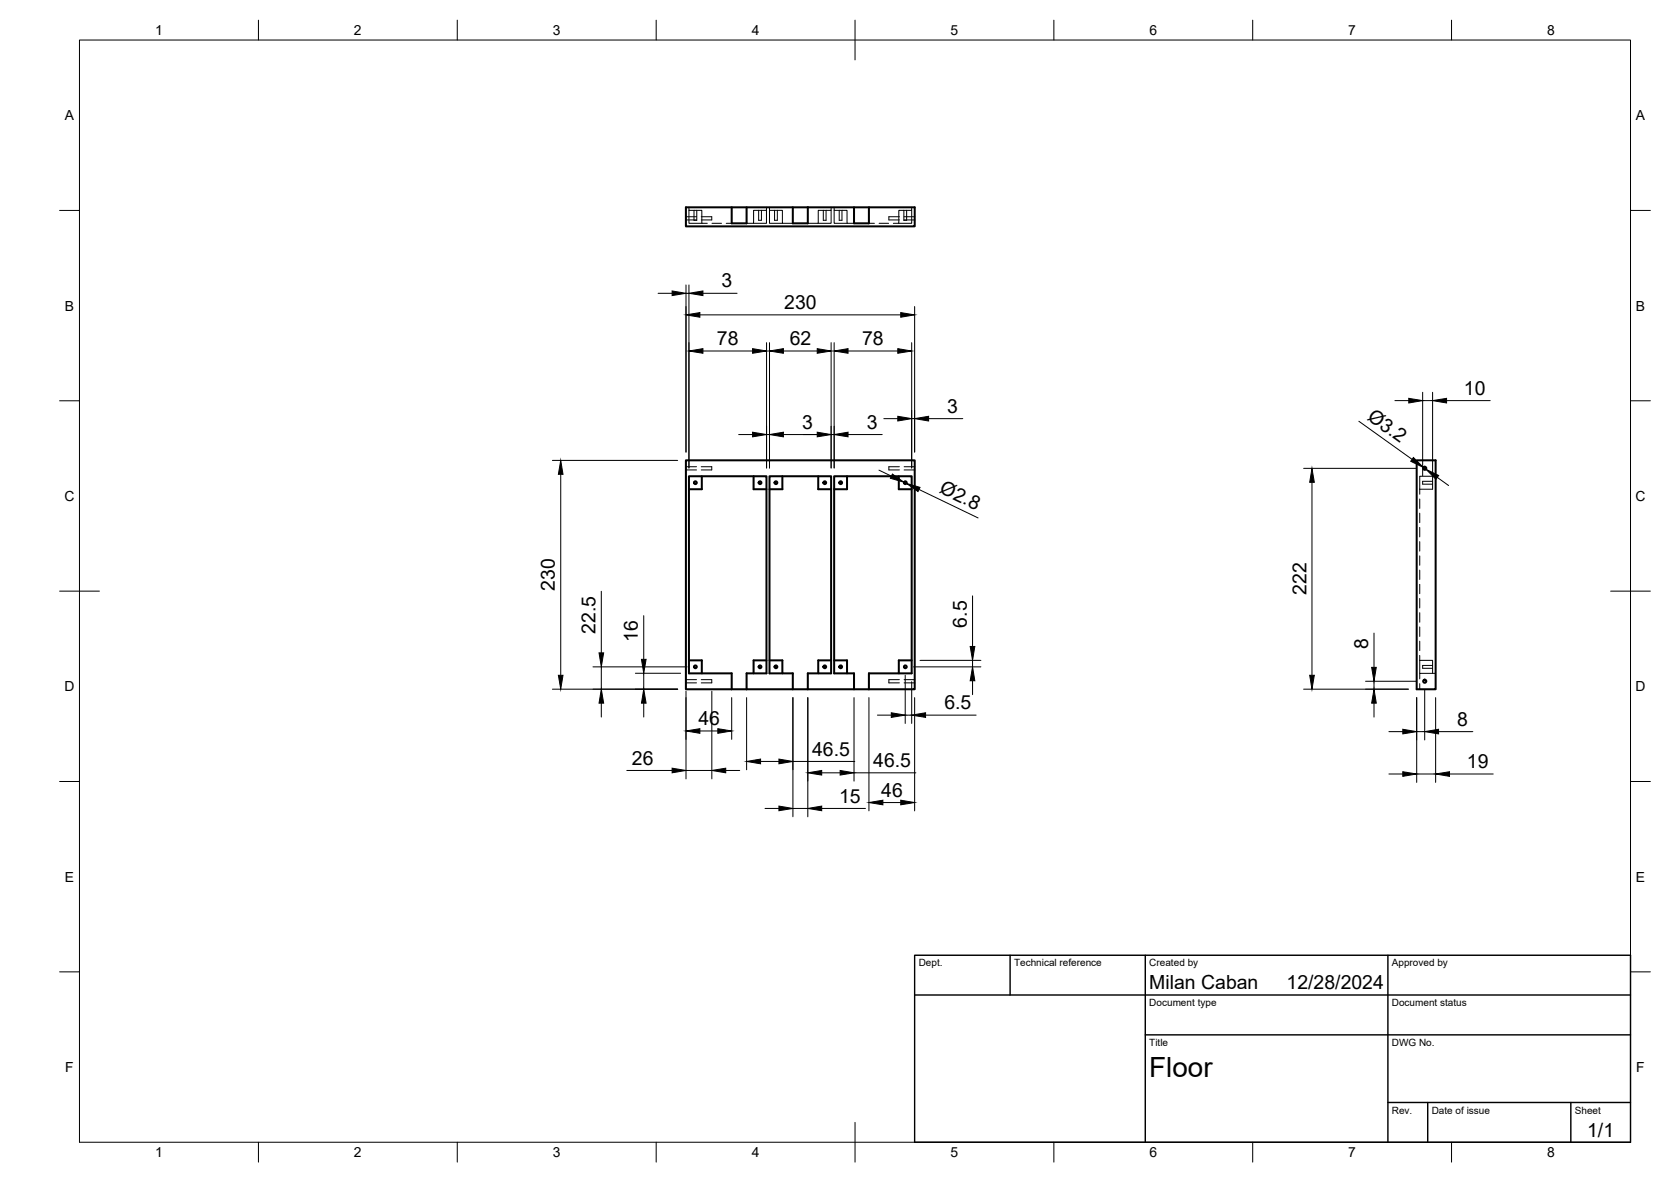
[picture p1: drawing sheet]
<svg xmlns="http://www.w3.org/2000/svg" width="420mm" height="297mm" viewBox="0 0 420 297" stroke-linecap="round" stroke-linejoin="round" font-family="sans-serif">
<!-- layer: Visible -->
<g fill="none" stroke="#000" stroke-width=".51">
<path d="M172.5 52.1h57.5v4.8h-57.5zM184 52.1v4h3.7v-4M199.3 52.1v4h3.8v-4M214.7 52.1v4h3.8v-4M176.5 119.7v3.2h-3.3M189.5 119.7v3.2h3.2M196.7 119.7v3.2h-3.2M205.7 119.7v3.2h3.3M213 119.7v3.2h-3.3M226 119.7v3.2h3.2M356.2 115.7h4.8v57.5h-4.8zM173.2 166h3.3v3.2"/>
<path d="M184 173.2h-11.5v-57.5h57.5v57.5h-11.5M184 173.2v-4h-10.8v-49.5h19.5v49.5h-5v4M184 173.2h34.5M192.7 166h-3.2v3.2M193.5 166h3.2v3.2M199.3 173.2v-4h-5.8v-49.5h15.5v49.5h-5.9v4M209 166h-3.3v3.2M209.7 166h3.3v3.2M214.7 173.2v-4h-5v-49.5h19.5v49.5h-10.7v4M229.2 166h-3.2v3.2"/>
<circle cx="358.2" cy="117.7" r=".39"/>
<circle cx="174.8" cy="121.3" r=".35"/>
<circle cx="191.1" cy="121.3" r=".35"/>
<circle cx="195.1" cy="121.3" r=".35"/>
<circle cx="207.4" cy="121.3" r=".35"/>
<circle cx="211.4" cy="121.3" r=".35"/>
<circle cx="227.6" cy="121.3" r=".35"/>
<circle cx="174.8" cy="167.6" r=".35"/>
<circle cx="191.1" cy="167.6" r=".35"/>
<circle cx="195.1" cy="167.6" r=".35"/>
<circle cx="207.4" cy="167.6" r=".35"/>
<circle cx="211.4" cy="167.6" r=".35"/>
<circle cx="227.6" cy="167.6" r=".35"/>
<circle cx="358.2" cy="171.2" r=".39"/>
</g>
<!-- layer: Hidden -->
<g fill="none" stroke="#000" stroke-width=".25">
<path d="M172.5 55.3h2.6M172.5 54.5h2.6M173.2 52.1v.8h3.3v3.2h1.3M173.2 52.9v3.2h3.3M174.5 52.9v2.5h.7v-2.5M176.3 54.5h2.7v.8h-2.7M179 56.1h2.4M182.6 56.1h1.4M190.8 52.9v2.5h.7v-2.5M192.7 52.1v.8h-3.2v3.2h-1.8M192.7 52.9v3.2h-3.2M193.5 52.1v.8h3.2v3.2h2.6"/>
<path d="M193.5 52.9v3.2h3.2M194.8 52.9v2.5h.7v-2.5M207 52.9v2.5h.7v-2.5M209 52.1v.8h-3.3v3.2h-2.6M209 52.9v3.2h-3.3M209.7 52.1v.8h3.3v3.2h1.7M209.7 52.9v3.2h3.3M211 52.9v2.5h.7v-2.5M218.5 56.1h1.4M221 56.1h2.4M226.1 54.5h-2.6v.8h2.6M227.3 52.9v2.5h.7v-2.5"/>
<path d="M227.3 55.3h2.7M227.3 54.5h2.7M229.2 52.1v.8h-3.2v3.2h-1.4M229.2 52.9v3.2h-3.2M172.5 118.1h2.6M172.5 117.3h2.6M176.3 117.3h2.7v.8h-2.7M226.1 117.3h-2.6v.8h2.6M227.3 118.1h2.7M227.3 117.3h2.7M360.2 119.7h-3.2v3.2M361 119.7h-.8v3.2h-3.2"/>
<path d="M357 122.9v1.3M357 125.4v2.4M357 129v2.3M357 132.5v2.4M357 136.1v2.4M357 139.7v2.4M360.2 121h-2.5v.7h2.5M357 143.3v2.3M357 146.8v2.4M357 150.4v2.4M357 154v2.4M357 157.6v2.3"/>
<path d="M172.5 171.6h2.6M172.5 170.8h2.6M176.3 170.8h2.7v.8h-2.7M226.1 170.8h-2.6v.8h2.6M227.3 171.6h2.7M227.3 170.8h2.7M357 161.1v2.4M357 164.7v4.5M357 171.8v1.4M357 166h3.2v3.2M360.2 167.2h-2.5v.7h2.5M361 169.2h-4v1.4"/>
</g>
<!-- layer: BORDER -->
<g fill="none" stroke="#000" stroke-width=".25">
<path d="M20 10.1h390v276.9h-390zM65 5.1v5M115 5.1v5M165 5.1v5M215 5.1v10M265 5.1v5M315 5.1v5M365 5.1v5M15 52.9h5M410 52.9h5M15 100.7h5M410 100.7h5"/>
<path d="M15 148.6h10M405 148.6h10M15 196.4h5M410 196.4h5M15 244.2h5M410 244.2h5M65 287v5M115 287v5M165 287v5M215 282.1v9.9M265 287v5M315 287v5"/>
<path d="M365 287v5"/>
</g>
<!-- layer: TITLEBLOCK -->
<path d="M230 240.1h180v46.9h-180zM230 250h180M254 240.1v9.9M288 240.1v46.9M349 240.1v46.9M288 260.1h122M349 277.1h61M359 277.1v9.9M395 277.1v9.9" fill="none" stroke="#000" stroke-width=".36"/>
<!-- layer: FD_Dimensions -->
<g fill="none" stroke="#000" stroke-width=".25">
<path d="M165.5 73.7h3.5M172.5 71.6v42M172.5 73.7h.7M173.2 71.6v46M176 79.1h50.5M176.7 73.7h8.6M230 77v36.6M176.7 88.2h12.5M192.7 86.1v31.5M193.5 86.1v31.5M197 88.2h8.5M209 86.1v31.5"/>
<path d="M209.7 86.1v31.5M213.2 88.2h12.5M229.2 86.1v31.5M357.7 98.6v21M360.2 98.6v21M138.9 115.7h31.5M141 119.2v50.5M185.7 109.2h3.5M192.7 109.2h.8M197 109.2h8.6M209 109.2h.7M213.2 109.2h8.6"/>
<path d="M221 118.1l3.1 1.6M222.2 105.2h3.5M229.2 105.2h.8M233.5 105.2h8.6M327.8 117.7h28.3M341.7 105.9l13.3 9.5M350.7 100.7h3.5M357.7 100.7h2.5M357.9 117.5l.6 .4M361.4 120l2.8 2M363.7 100.7h11M227.3 121.2l.6 .3"/>
<path d="M231.1 123l14.8 7.2M329.9 121.2v48.5M151.2 148.6v15.5M161.9 154.7v11M244.5 149.7v12.8M345.5 159.1v8.6M138.9 173.2h31.5M149.1 167.6h23.7M151.2 167.6v5.6M151.2 176.7v3.5M159.8 169.2h11.3M161.9 169.2v4"/>
<path d="M161.9 176.7v3.5M172.5 173.7v22M179 173.7v22M184 175.3v10.5M187.7 175.3v18.1M199.4 175.3v30M203.1 175.3v30M214.7 175.3v21M218.5 175.3v28.5M220.6 179.7h3.5M227.6 169.7v12.1M227.6 179.7h1.6"/>
<path d="M229.2 171.3v10.5M229.7 167.6h16.9M230 175.3v28.5M231.3 166h15.3M232.7 179.7h12.7M244.5 166v1.6M244.5 171.1v3.5M327.8 173.2h26.3M343.4 171.2h12.7M345.5 171.2v2M345.5 176.7v3.5M356.2 175.3v21.3"/>
<path d="M358.2 173.3v12.7M361 175.3v21.3M157.6 193.6h11.4M172.5 193.6h6.5M176 183.7h4.5M182.5 193.6h3.5M191.2 191.4h4.7M199.4 191.4h15.5M206.6 194.2h4.6M214.7 194.2h15.6M349.2 194.5h3.5M349.2 183.9h3.5"/>
<path d="M356.2 194.5h4.8M356.2 183.9h2M361.7 183.9h8.6M364.5 194.5h11M192.4 203.2h3.5M199.4 203.2h3.7M206.6 203.2h11M222 201.7h4.5"/>
</g>
<g fill="#000" stroke="#000" stroke-width=".25">
<path d="M169 73.1l3.5 .6-3.5 .6zM172.5 79.1l3.5-.5v1.1zM173.2 73.7l3.5-.6v1.2zM226.5 78.6l3.5 .5-3.5 .6zM173.2 88.2l3.5-.6v1.2zM189.2 87.6l3.5 .6-3.5 .6zM193.5 88.2l3.5-.6v1.2zM205.5 87.6l3.5 .6-3.5 .6zM209.7 88.2l3.5-.6v1.2zM225.7 87.6l3.5 .6-3.5 .6zM141 115.7l.6 3.5h-1.2zM189.2 108.6l3.5 .6-3.5 .6z"/>
<path d="M193.5 109.2l3.5-.6v1.2zM205.5 108.6l3.5 .6-3.5 .6zM209.7 109.2l3.5-.6v1.2zM224.4 119.1l2.9 2.1-3.4-1zM225.7 104.6l3.5 .6-3.5 .6zM230 105.2l3.5-.6v1.2zM354.2 100.1l3.5 .6-3.5 .6zM355.4 115l2.5 2.5-3.2-1.6zM358.5 117.9l3.2 1.6-.6 .9zM360.2 100.7l3.5-.6v1.2zM227.9 121.5l3.4 1-.5 1zM329.9 117.7l.6 3.5h-1.2z"/>
<path d="M140.4 169.7h1.2l-.6 3.5zM151.2 173.2l.6 3.5h-1.2zM150.6 164.1h1.2l-.6 3.5zM161.9 173.2l.6 3.5h-1.2zM161.3 165.7h1.2l-.6 3.5zM224.1 179.1l3.5 .6-3.5 .6zM229.2 179.7l3.5-.6v1.2zM244.5 167.6l.6 3.5h-1.2zM243.9 162.5h1.2l-.6 3.5zM329.3 169.7h1.2l-.6 3.5zM345.5 173.2l.6 3.5h-1.2zM344.9 167.7h1.2l-.6 3.5z"/>
<path d="M169 193l3.5 .6-3.5 .6zM172.5 183.7l3.5-.6v1.2zM180.5 183.1l3.5 .6-3.5 .6zM179 193.6l3.5-.6v1.2zM187.7 191.4l3.5-.6v1.1zM195.9 190.8l3.5 .6-3.5 .5zM203.1 194.2l3.5-.6v1.2zM211.2 193.6l3.5 .6-3.5 .6zM352.7 193.9l3.5 .6-3.5 .6zM352.7 183.3l3.5 .6-3.5 .5zM358.2 183.9l3.5-.6v1.1zM361 194.5l3.5-.6v1.2z"/>
<path d="M195.9 202.6l3.5 .6-3.5 .5zM203.1 203.2l3.5-.6v1.1zM218.5 201.7l3.5-.6v1.2zM226.5 201.1l3.5 .6-3.5 .6z"/>
</g>
<text font-size="7" x="289" y="270.6">Floor</text>
<g font-size="4.9">
<text x="181.4" y="72.2">3</text>
<text x="197.2" y="77.7">230</text>
<text x="180.3" y="86.7">78</text>
<text x="198.6" y="86.7">62</text>
<text x="216.8" y="86.7">78</text>
<text x="368.1" y="99.2">10</text>
<text x="201.7" y="107.7">3</text>
<text x="217.9" y="107.7">3</text>
<text x="238.2" y="103.7">3</text>
<text x="343.6" y="105.3" transform="rotate(36 343.6 105.3)">Ø3.2</text>
<text x="236" y="123.7" transform="rotate(26 236 123.7)">Ø2.8</text>
<text x="139.5" y="148.5" transform="rotate(-90 139.5 148.5)">230</text>
<text x="328.5" y="149.5" transform="rotate(-90 328.5 149.5)">222</text>
<text x="149.7" y="159.3" transform="rotate(-90 149.7 159.3)">22.5</text>
<text x="160.4" y="161.3" transform="rotate(-90 160.4 161.3)">16</text>
<text x="243.1" y="157.7" transform="rotate(-90 243.1 157.7)">6.5</text>
<text x="344" y="163" transform="rotate(-90 344 163)">8</text>
<text x="237.4" y="178.3">6.5</text>
<text x="175.6" y="182.3">46</text>
<text x="366.4" y="182.4">8</text>
<text x="204.2" y="189.9">46.5</text>
<text x="158.9" y="192.2">26</text>
<text x="219.6" y="192.8">46.5</text>
<text x="368.9" y="193">19</text>
<text x="211" y="201.7">15</text>
<text x="221.6" y="200.2">46</text>
<text x="289" y="248.5">Milan Caban</text>
<text x="323.5" y="248.5">12/28/2024</text>
<text x="399.1" y="285.7">1/1</text>
</g>
<g font-size="3.5">
<text x="39" y="8.8">1</text>
<text x="89" y="8.8">2</text>
<text x="139" y="8.8">3</text>
<text x="189" y="8.8">4</text>
<text x="239" y="8.8">5</text>
<text x="289" y="8.8">6</text>
<text x="339" y="8.8">7</text>
<text x="389" y="8.8">8</text>
<text x="16.3" y="30.2">A</text>
<text x="411.3" y="30.2">A</text>
<text x="16.3" y="78">B</text>
<text x="411.3" y="78">B</text>
<text x="16.2" y="125.9">C</text>
<text x="411.2" y="125.9">C</text>
<text x="16.2" y="173.7">D</text>
<text x="411.2" y="173.7">D</text>
<text x="16.3" y="221.6">E</text>
<text x="411.3" y="221.6">E</text>
<text x="16.4" y="269.4">F</text>
<text x="411.4" y="269.4">F</text>
<text x="39" y="290.8">1</text>
<text x="89" y="290.8">2</text>
<text x="139" y="290.8">3</text>
<text x="189" y="290.8">4</text>
<text x="239" y="290.8">5</text>
<text x="289" y="290.8">6</text>
<text x="339" y="290.8">7</text>
<text x="389" y="290.8">8</text>
</g>
<g font-size="2.5">
<text x="231" y="242.9">Dept.</text>
<text x="255" y="242.9">Technical reference</text>
<text x="289" y="242.9">Created by</text>
<text x="350" y="242.9">Approved by</text>
<text x="289" y="252.8">Document type</text>
<text x="350" y="252.8">Document status</text>
<text x="289" y="262.9">Title</text>
<text x="350" y="262.9">DWG No.</text>
<text x="350" y="279.9">Rev.</text>
<text x="360" y="279.9">Date of issue</text>
<text x="396" y="279.9">Sheet</text>
</g>
</svg>
